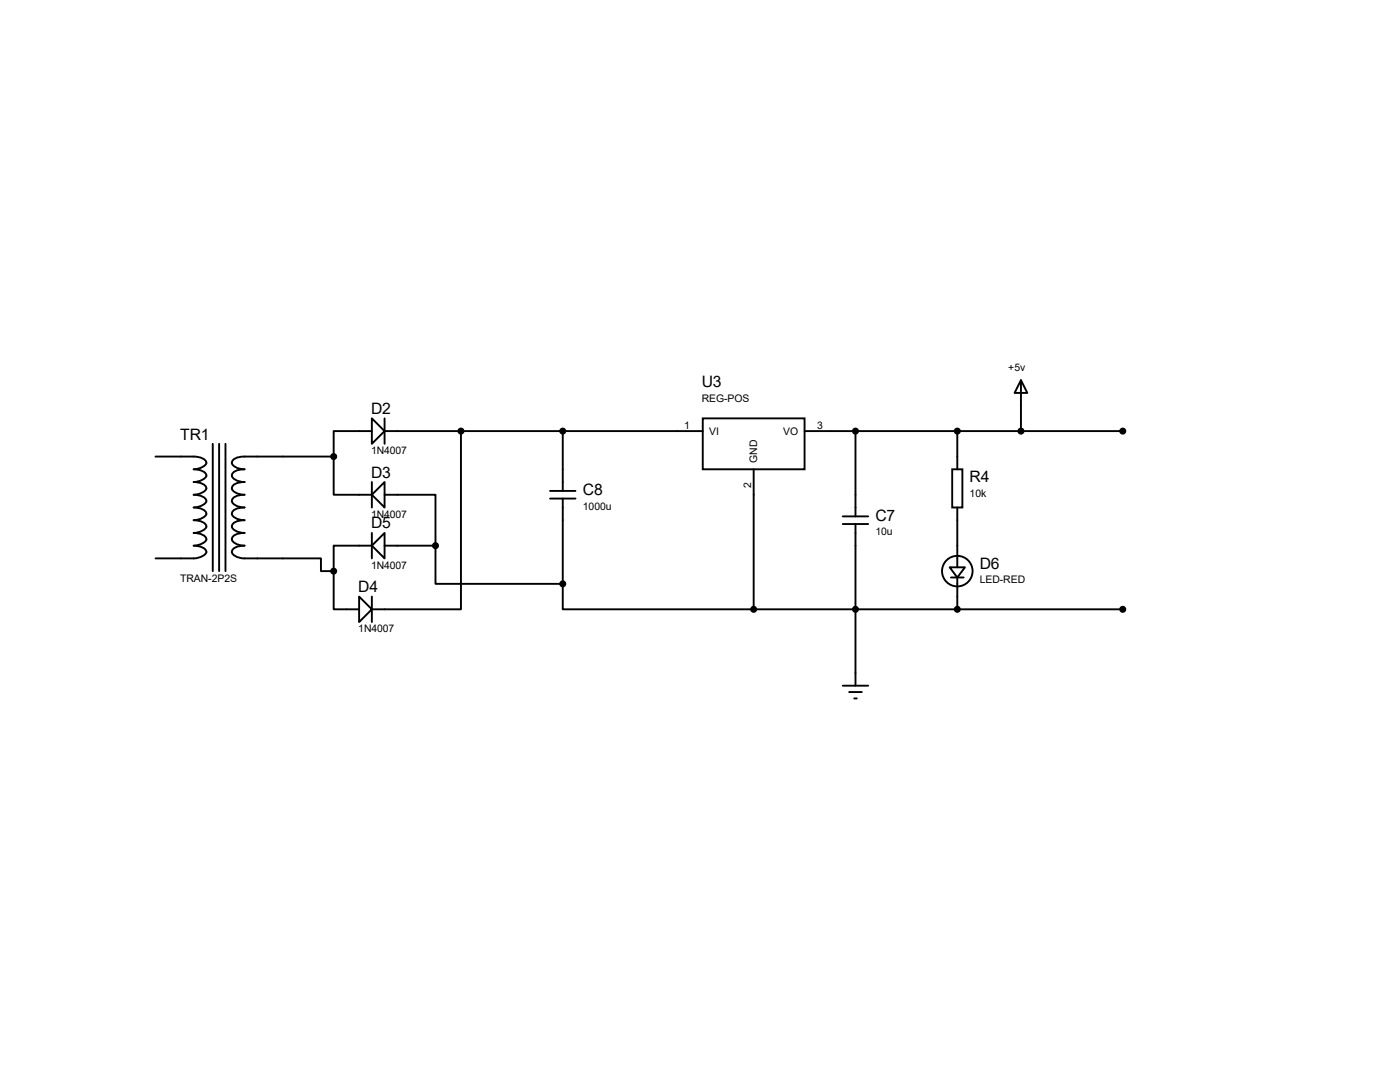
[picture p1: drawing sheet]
<svg xmlns="http://www.w3.org/2000/svg" width="279mm" height="216mm" viewBox="0 0 279 216" stroke-linecap="round" stroke-linejoin="round" font-family="sans-serif">
<g fill="none" stroke="#000" stroke-width=".38">
<path d="M203.8 75.9l1.2 2.5h-2.5zM203.8 75.9v10.1M31 91.1h7.7a2.31 2.31 0 0 1 2.5 1.3 2.69 2.69 0 0 1-2.5 1.2 2.31 2.31 0 0 1 2.5 1.3 2.69 2.69 0 0 1-2.5 1.3 2.31 2.31 0 0 1 2.5 1.3 2.69 2.69 0 0 1-2.5 1.2 2.31 2.31 0 0 1 2.5 1.3 2.69 2.69 0 0 1-2.5 1.3 2.31 2.31 0 0 1 2.5 1.2 2.69 2.69 0 0 1-2.5 1.3 2.31 2.31 0 0 1 2.5 1.3 2.69 2.69 0 0 1-2.5 1.2 2.31 2.31 0 0 1 2.5 1.3 2.69 2.69 0 0 1-2.5 1.3 2.31 2.31 0 0 1 2.5 1.3 2.69 2.69 0 0 1-2.5 1.2h-7.7M42.5 88.6v25.4M43.7 88.6v25.4M45 88.6v25.4M66.6 91.1v7.6h7.6M66.6 91.1h-17.8a2.89 2.89 0 0 0-2.4 .9 .9 .9 0 0 0 .6 1.2l1.1 .4h.7a2.89 2.89 0 0 0-2.4 1 .9 .9 0 0 0 .6 1.1l1.1 .4 .7 .1a2.89 2.89 0 0 0-2.4 .9 .9 .9 0 0 0 .6 1.2l1.1 .4h.7a2.89 2.89 0 0 0-2.4 .9 .9 .9 0 0 0 .6 1.2l1.1 .4 .7 .1a2.89 2.89 0 0 0-2.4 .9 .9 .9 0 0 0 .6 1.2l1.1 .3 .7 .1a2.89 2.89 0 0 0-2.4 .9 .9 .9 0 0 0 .6 1.2l1.1 .4h.7a2.89 2.89 0 0 0-2.4 1 .9 .9 0 0 0 .6 1.1l1.1 .4 .7 .1a2.89 2.89 0 0 0-2.4 .9 .9 .9 0 0 0 .6 1.2l1.1 .4h.7h15.3v2.6h2.5M74.2 83.5l2.6 2.5-2.6 2.6zM74.2 86h-7.6v5.1M74.2 96.2v5.1M76.8 96.2v5.1l-2.6-2.6z"/>
<path d="M76.8 98.7h10.1v10.2M76.8 86h63.5M76.8 83.5v5.1M92 86v35.6h-17.8M109.8 99.5h5.1M109.8 98h5.1M112.3 86v12M112.3 99.5v17M140.3 83.5h20.3v10.1h-20.3zM150.4 93.6v28M160.6 86h63.5M170.7 86v17"/>
<path d="M190 93.6h2.1v7.7h-2.1zM191.1 86v7.6M66.6 114v7.6h5.1M71.7 119l2.5 2.6-2.5 2.5zM74.2 108.9l2.6-2.6v5.1zM74.2 108.9h-7.6v5.1M74.2 106.3v5.1M74.2 119v5.1M76.8 108.9h10.1M86.9 108.9v7.6h25.4M112.3 116.5v5.1h38.1M168.2 104.6h5.1"/>
<path d="M168.2 103h5.1M170.7 104.6v32.2M189.5 113.2h3.1l-1.5 2zM189.8 115.2h2.5M191.1 101.3v11.9M191.1 115.2v6.4M150.4 121.6h73.7M168.2 136.8h5.1M169.5 138.1h2.5M170.5 139.4h.5"/>
<circle cx="191" cy="114" r="3"/>
</g>
<g fill="#000" stroke="#000" stroke-width=".38">
<circle cx="66.6" cy="91.1" r=".51"/>
<circle cx="92" cy="86" r=".51"/>
<circle cx="112.3" cy="86" r=".51"/>
<circle cx="170.7" cy="86" r=".51"/>
<circle cx="191" cy="86" r=".51"/>
<circle cx="203.7" cy="86" r=".51"/>
<circle cx="224.1" cy="86" r=".51"/>
<circle cx="66.6" cy="114" r=".51"/>
<circle cx="86.9" cy="108.9" r=".51"/>
<circle cx="112.3" cy="116.5" r=".51"/>
<circle cx="150.4" cy="121.6" r=".51"/>
<circle cx="170.7" cy="121.6" r=".51"/>
<circle cx="191" cy="121.6" r=".51"/>
<circle cx="224.1" cy="121.6" r=".51"/>
</g>
<g font-size="3.1">
<text x="140" y="77.3">U3</text>
<text x="74" y="82.6">D2</text>
<text x="35.9" y="87.7">TR1</text>
<text x="74" y="95.3">D3</text>
<text x="116.3" y="98.8">C8</text>
<text x="193.5" y="96.3">R4</text>
<text x="74" y="105.5">D5</text>
<text x="174.7" y="103.9">C7</text>
<text x="195.5" y="113.5">D6</text>
<text x="71.5" y="118.2">D4</text>
</g>
<g font-size="2.1">
<text x="201.2" y="74">+5v</text>
<text x="140" y="80.1">REG-POS</text>
<text x="136.6" y="85.6">1</text>
<text x="141.5" y="86.7">VI</text>
<text x="156.3" y="86.7">VO</text>
<text x="163.1" y="85.6">3</text>
<text x="74" y="90.7">1N4007</text>
<text x="151.1" y="92.4" transform="rotate(-90 151.1 92.4)">GND</text>
<text x="116.3" y="101.7">1000u</text>
<text x="149.9" y="97.3" transform="rotate(-90 149.9 97.3)">2</text>
<text x="193.5" y="99.1">10k</text>
<text x="74" y="103.3">1N4007</text>
<text x="174.7" y="106.8">10u</text>
<text x="74" y="113.5">1N4007</text>
<text x="35.9" y="116">TRAN-2P2S</text>
<text x="195.5" y="116.4">LED-RED</text>
<text x="71.5" y="126.2">1N4007</text>
</g>
</svg>
